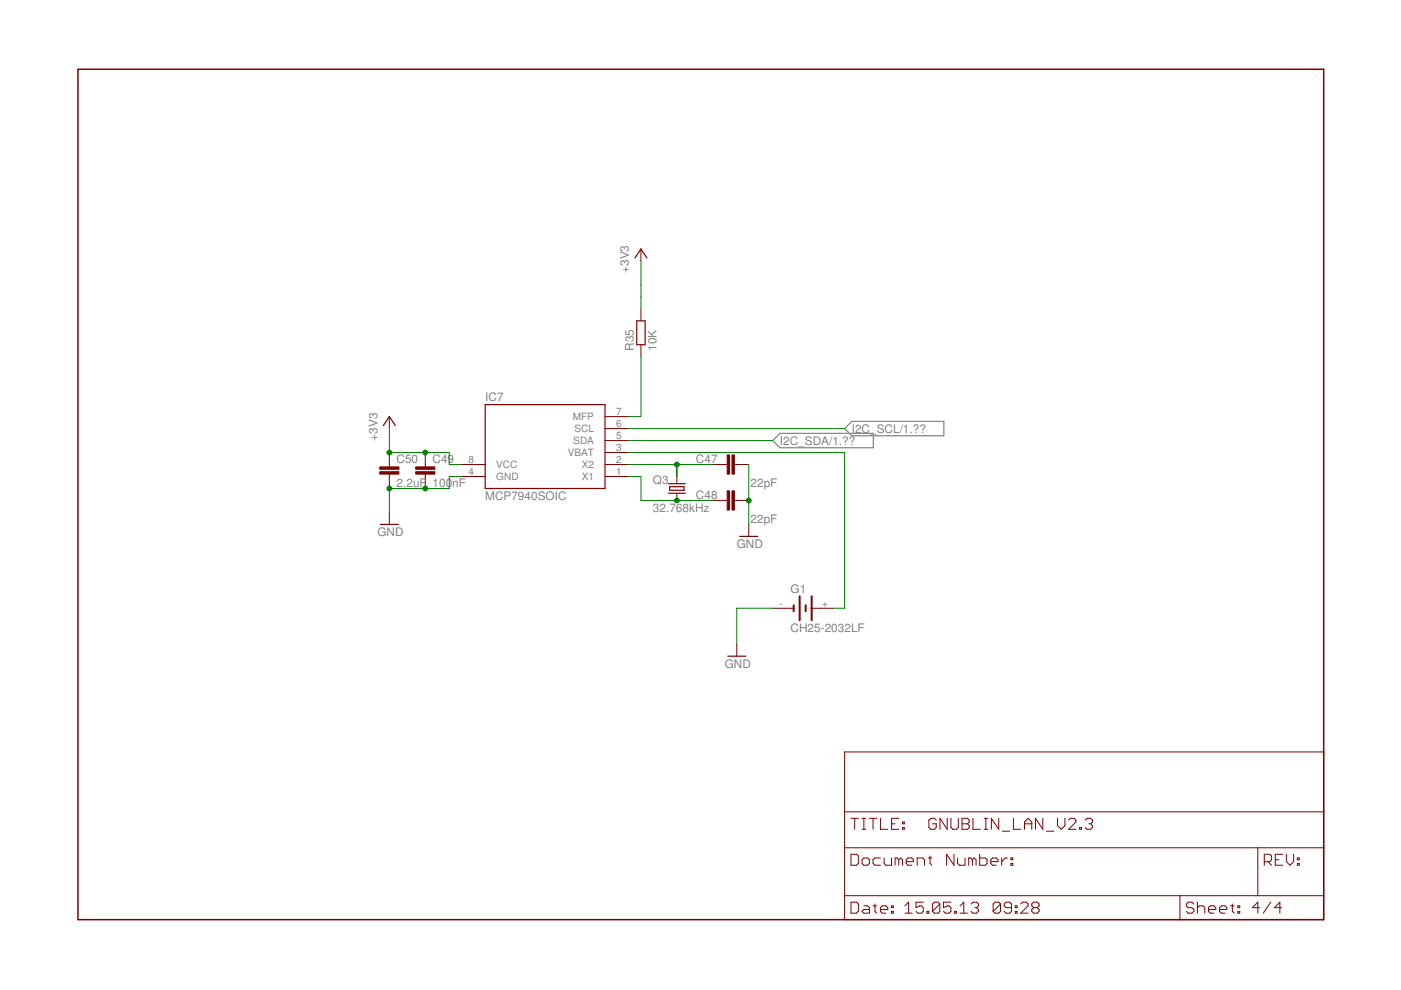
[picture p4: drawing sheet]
<svg xmlns="http://www.w3.org/2000/svg" width="297mm" height="210mm" viewBox="0 0 297 210" stroke-linecap="round" stroke-linejoin="round" font-family="sans-serif">
<path d="M163.8 93.4l1.6-1.5h19.8v3h-19.8zM179.1 90.9l1.5-1.6h19.5v3.1h-19.5z" fill="none" stroke="#808080" stroke-width=".25"/>
<path d="M16.5 14.7h264.1v180.3h-264.1z" fill="none" stroke="#800000" stroke-width=".32"/>
<g fill="none" stroke="#800000" stroke-width=".21">
<path d="M135.9 52.8v2.5M135.9 65.5v2.5M135.9 73.1v2.5M82.5 88.3v2.6M82.5 95.9v3.1M90.2 95.9v3.1M97.8 98.5h5.1M128.3 90.9h5M128.3 93.4h5M128.3 88.3h5M128.3 95.9h5M128.3 98.5h5"/>
<path d="M151.1 98.5h3.1M155.7 98.5h3M82.5 100.5v3.1M82.5 108.6v2.6M90.2 100.5v3.1M97.8 101h5.1M128.3 101h5M143.5 101v1.6M143.5 104.6v1.5M151.1 106.1h3.1M155.7 106.1h3M158.7 111.2v2.5"/>
<path d="M156.2 136.6v2.5M163.8 129h4.5M172.1 129h4.4M179.1 159.4h101.5v35.6h-101.5zM179.1 179.7h101.5M179.1 172.1h101.5M180.4 173.5h1.6M181.2 173.5v2.3M182.8 173.5h.8M182.8 175.8h.8M183.2 173.5v2.3M184.3 173.5h1.6"/>
<path d="M185.1 173.5v2.3M186.7 173.5v2.3h1.5M189 174.7h.8M190.6 173.5h-1.6v2.3h1.6M191.3 175.5h.4v.3h-.4zM191.3 174.3h.4v.4h-.4zM198.5 173.9l-.4-.4h-.8l-.4 .4v1.6l.4 .3h.8l.4-.3v-.8h-.8M200.8 173.5v2.3l-1.5-2.3v2.3M201.6 173.5v2l.4 .3h.8l.4-.3v-2M204 173.5h1.1l.4 .4v.4l-.4 .4 .4 .4v.4l-.4 .3h-1.1zM204 174.7h1.1M206.3 173.5v2.3h1.6"/>
<path d="M208.6 173.5h.8M208.6 175.8h.8M209 173.5v2.3M211.8 173.5v2.3l-1.6-2.3v2.3M212.5 176.2h1.6M214.9 173.5v2.3h1.5M217.2 175.8v-1.5l.8-.8 .8 .8v1.5M217.2 174.7h1.6M221.1 173.5v2.3l-1.6-2.3v2.3M221.9 176.2h1.5M224.2 173.5v1.6l.8 .7 .8-.7v-1.6M226.6 173.9l.3-.4h.8l.4 .4v.4l-1.5 1.5h1.5"/>
<path d="M228.9 175.5h.4v.3h-.4zM230.1 173.9l.4-.4h.7l.4 .4v.4l-.4 .4M230.8 174.7h.4M231.2 174.7l.4 .4v.4l-.4 .3h-.7l-.4-.3M266.7 179.7v10.2M179.1 189.9h101.5M180.4 181.1h1.2l.4 .4v1.6l-.4 .4h-1.2zM180.4 191.3h1.2l.4 .4v1.5l-.4 .4h-1.2zM182.8 182.3l.4-.4h.7l.4 .4v.8l-.4 .4h-.7l-.4-.4zM183.2 192.1h.7l.4 .3v1.2h-1.1l-.4-.4 .4-.4h1.1M185.1 192.1h.8M185.5 191.7v1.5l.4 .4"/>
<path d="M186.7 192.8h1.5v-.4l-.4-.3h-.8l-.3 .3v.8l.3 .4h.8M186.7 181.9h-1.2l-.4 .4v.8l.4 .4h1.2M187.5 181.9v1.2l.3 .4h1.2v-1.6M189 193.2h.4v.4h-.4zM189 192.1h.4v.3h-.4zM190.6 182.3l-.4-.4h-.4v1.6M190.6 182.3l.4-.4 .3 .4v1.2M190.6 182.3v1.2M191.9 193.6h1.5M191.9 192.1l.7-.8v2.3M192.1 182.7h1.6v-.4l-.4-.4h-.8l-.4 .4v.8l.4 .4h.8M194.5 183.5v-1.6h1.1l.4 .4v1.2"/>
<path d="M195.7 191.3h-1.5v1.1l.8-.3h.4l.3 .3v.8l-.3 .4h-.8l-.4-.4M196.5 193.2h.4v.4h-.4zM196.8 181.9h.8M197.2 181.5v1.6l.4 .4M199.3 191.7v1.5l-.4 .4h-.8l-.4-.4M199.3 191.7l-.4-.4h-.8l-.4 .4v1.5M199.3 191.7l-1.6 1.5M201.6 191.3h-1.6v1.1l.8-.3h.4l.4 .3v.8l-.4 .4h-.8l-.4-.4M202.3 181.1v2.4l-1.6-2.4v2.4M202.4 193.2h.4v.4h-.4zM203 181.9v1.2l.4 .4h1.2v-1.6M203.6 193.6h1.5"/>
<path d="M203.6 192.1l.7-.8v2.3M205.9 191.7l.4-.4h.8l.4 .4v.4l-.4 .3M206.2 182.3l-.4-.4h-.4v1.6M206.2 182.3v1.2M206.2 182.3l.3-.4 .4 .4v1.2M206.7 192.4h.4M207.1 192.4l.4 .4v.4l-.4 .4h-.8l-.4-.4M207.7 181.1v2.4h1.2l.4-.4v-.8l-.4-.4h-1.2M210.1 182.7h1.5v-.4l-.4-.4h-.8l-.3 .4v.8l.3 .4h.8M212.1 191.7v1.5l-.4 .4h-.7l-.4-.4M212.1 191.7l-.4-.4h-.7l-.4 .4v1.5M212.1 191.7l-1.5 1.5"/>
<path d="M212.4 181.9v1.6M213.6 181.9h-.4l-.8 .8M214.3 183.1h.4v.4h-.4zM214.3 181.9h.4v.4h-.4zM214.5 192.4h-1.2l-.4-.3v-.4l.4-.4h.8l.4 .4v1.5l-.4 .4h-.8l-.4-.4M215.2 193.2h.4v.4h-.4zM215.2 192.1h.4v.3h-.4zM216.4 191.7l.4-.4h.8l.4 .4v.4l-1.6 1.5h1.6M219.1 192.4l-.3 .4v.4l.3 .4h.8l.4-.4v-.4l-.4-.4M219.1 192.4l-.3-.3v-.4l.3-.4h.8l.4 .4v.4l-.4 .3M219.1 192.4h.8M250.2 189.9v5.1"/>
<path d="M253.1 191.7l-.4-.4h-.8l-.4 .4v.4l.4 .3h.8l.4 .4v.4l-.4 .4h-.8l-.4-.4M253.9 192.4l.4-.3h.8l.3 .3v1.2M253.9 191.3v2.3M256.2 192.8h1.6v-.4l-.4-.3h-.8l-.4 .3v.8l.4 .4h.8M258.6 192.8h1.5v-.4l-.4-.3h-.7l-.4 .3v.8l.4 .4h.7M260.9 192.1h.8M261.3 191.7v1.5l.4 .4M262.4 193.2h.4v.4h-.4zM262.4 192.1h.4v.3h-.4zM267.1 192.4h-1.6l1.2-1.1v2.3M268.1 182.7h1.1l.4-.4v-.8l-.4-.4h-1.1v2.4M268.8 182.7l.8 .8"/>
<path d="M269.4 191.3l-1.6 2.3M270.4 182.3h.8M271.7 192.4h-1.5l1.2-1.1v2.3M271.9 181.1h-1.5v2.4h1.5M272.7 181.1v1.6l.8 .8 .8-.8v-1.6M275.1 183.1h.4v.4h-.4zM275.1 181.9h.4v.4h-.4z"/>
</g>
<path d="M168.3 128.3v1.3M169.5 126.4v5.1M170.8 128.3v1.3M172.1 126.4v5.1" fill="none" stroke="#800000" stroke-width=".42"/>
<path d="M134.6 54.7l1.3-1.9 1.3 1.9M135 68h1.8v5.1h-1.8zM81.3 90.2l1.2-1.9 1.3 1.9M102.9 85.8h25.4v17.8h-25.4zM80.6 111.2h3.9M141.7 104.6h3.6M141.7 102.6h3.6M142 103.2h3v.7h-3zM156.8 113.7h3.9M154.3 139.1h3.8" fill="none" stroke="#800000" stroke-width=".25"/>
<g fill="#800000" stroke="#800000" stroke-width=".21">
<path d="M155.2 96.5h.5v4h-.5z"/>
<path d="M154.2 96.5h.5v4h-.5z"/>
<path d="M155.2 104.1h.5v4h-.5z"/>
<path d="M154.2 104.1h.5v4h-.5z"/>
<path d="M88.1 100h4.1v.5h-4.1z"/>
<path d="M88.1 99h4.1v.5h-4.1z"/>
<path d="M80.5 100h4.1v.5h-4.1z"/>
<path d="M80.5 99h4.1v.5h-4.1z"/>
</g>
<path d="M135.9 55.3v10.2M135.9 75.6v12.7h-2.6M82.5 90.9v5h12.7v2.6h2.6M133.3 95.9h45.8v33.1h-2.6M133.3 98.5h17.8M133.3 90.9h45.8M133.3 93.4h30.5M143.5 98.5v2.5M158.7 98.5v12.7M97.8 101h-2.6v2.6h-12.7v5M133.3 101h2.6v5.1h15.2M163.8 129h-7.6v7.6" fill="none" stroke="#008000" stroke-width=".21"/>
<g fill="#008000" stroke="#008000" stroke-width=".21">
<circle cx="90.2" cy="103.6" r=".51"/>
<circle cx="82.5" cy="103.6" r=".51"/>
<circle cx="158.7" cy="106.1" r=".51"/>
<circle cx="82.5" cy="95.9" r=".51"/>
<circle cx="90.2" cy="95.9" r=".51"/>
<circle cx="143.5" cy="106.1" r=".51"/>
<circle cx="143.5" cy="98.5" r=".51"/>
</g>
<g font-size="2.5" fill="#808080">
<text x="133.4" y="57.9" transform="rotate(-90 133.4 57.9)">+3V3</text>
<text x="134.4" y="74.4" transform="rotate(-90 134.4 74.4)">R35</text>
<text x="139.2" y="74.4" transform="rotate(-90 139.2 74.4)">10K</text>
<text x="102.9" y="85">IC7</text>
<text x="80" y="93.4" transform="rotate(-90 80 93.4)">+3V3</text>
<text x="165.3" y="94.3">I2C_SDA/1.??</text>
<text x="180.6" y="91.8">I2C_SCL/1.??</text>
<text x="84.1" y="98.1">C50</text>
<text x="91.7" y="98.1">C49</text>
<text x="147.6" y="98.1">C47</text>
<text x="84.1" y="103.2">2.2uF</text>
<text x="91.7" y="103.2">100</text>
<text x="95.9" y="103.2">nF</text>
<text x="102.9" y="106.1">MCP7940SOIC</text>
<text x="138.4" y="102.6">Q3</text>
<text x="147.6" y="105.7">C48</text>
<text x="159.1" y="103.2">22pF</text>
<text x="80" y="113.7">GND</text>
<text x="138.4" y="108.6">32.768kHz</text>
<text x="159.1" y="110.8">22pF</text>
<text x="156.2" y="116.3">GND</text>
<text x="167.6" y="125.8">G1</text>
<text x="167.6" y="134">CH25-2032LF</text>
<text x="153.7" y="141.7">GND</text>
</g>
<g font-size="2.1" fill="#808080">
<text x="121.4" y="89.1">MFP</text>
<text x="130.6" y="88">7</text>
<text x="121.6" y="94.2">SDA</text>
<text x="121.8" y="91.6">SCL</text>
<text x="130.6" y="90.5">6</text>
<text x="130.6" y="93.1">5</text>
<text x="130.6" y="95.6">3</text>
<text x="99.4" y="98.1">8</text>
<text x="99.4" y="100.7">4</text>
<text x="105.2" y="99.3">VCC</text>
<text x="105.2" y="101.8">GND</text>
<text x="120.4" y="96.7">VBAT</text>
<text x="123.3" y="99.3">X2</text>
<text x="123.3" y="101.8">X1</text>
<text x="130.6" y="98.1">2</text>
<text x="130.6" y="100.7">1</text>
<text x="165.3" y="128.6">-</text>
<text x="174.3" y="128.6">+</text>
</g>
</svg>
